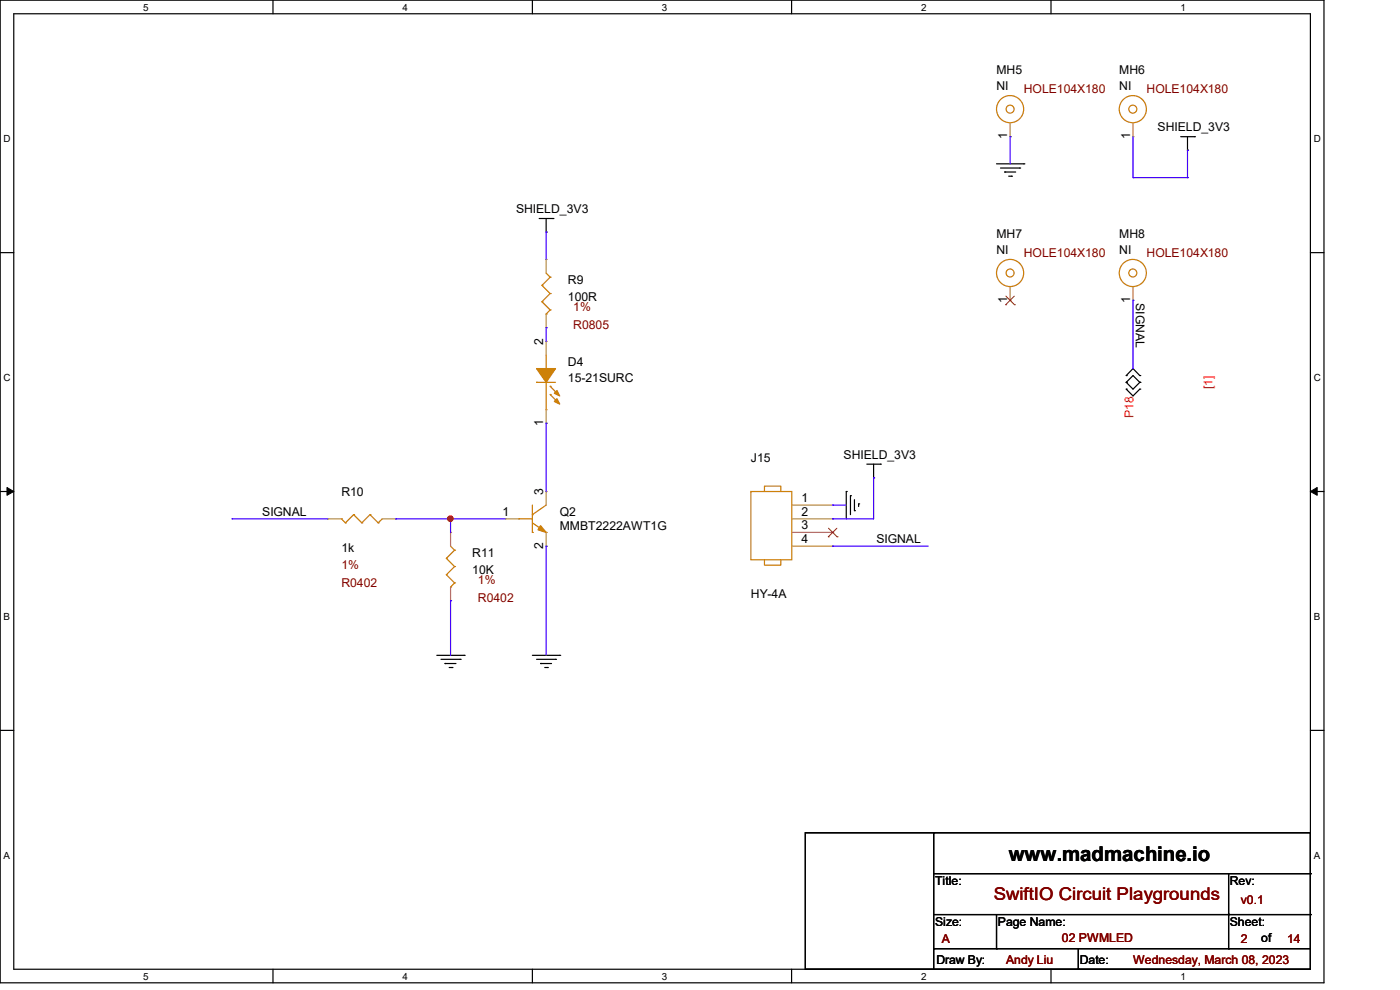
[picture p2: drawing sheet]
<svg xmlns="http://www.w3.org/2000/svg" width="297mm" height="210mm" viewBox="0 0 297 210" stroke-linecap="round" stroke-linejoin="round" font-family="sans-serif">
<path d="M0 0h280.9v208.5h-280.9zM2.9 2.9h275.1v202.7h-275.1z" fill="none" stroke="#000" stroke-width=".25"/>
<g fill="#fff">
<path d="M30.4 .3h1.1v2.4h-1.1z"/>
<path d="M30.4 205.9h1.1v2.3h-1.1z"/>
</g>
<path d="M57.9 0v2.9M57.9 205.6v2.9" fill="none" stroke="#000" stroke-width=".25"/>
<g fill="#fff">
<path d="M85.4 .3h1.1v2.4h-1.1z"/>
<path d="M85.4 205.9h1.1v2.3h-1.1z"/>
</g>
<path d="M112.9 0v2.9M112.9 205.6v2.9" fill="none" stroke="#000" stroke-width=".25"/>
<g fill="#fff">
<path d="M140.4 .3h1.2v2.4h-1.2z"/>
<path d="M140.4 205.9h1.2v2.3h-1.2z"/>
</g>
<path d="M167.9 0v2.9M167.9 205.6v2.9" fill="none" stroke="#000" stroke-width=".25"/>
<g fill="#fff">
<path d="M195.4 .3h1.2v2.4h-1.2z"/>
<path d="M195.4 205.9h1.2v2.3h-1.2z"/>
</g>
<path d="M223 0v2.9M223 205.6v2.9" fill="none" stroke="#000" stroke-width=".25"/>
<g fill="#fff">
<path d="M250.4 .3h1.2v2.4h-1.2z"/>
<path d="M250.4 205.9h1.2v2.3h-1.2z"/>
<path d="M.8 28.2h1.4v2.4h-1.4z"/>
<path d="M278.7 28.2h1.5v2.4h-1.5z"/>
<path d="M.8 78.9h1.4v2.3h-1.4z"/>
<path d="M278.7 78.9h1.5v2.3h-1.5z"/>
</g>
<path d="M0 53.6h2.9M278 53.6h2.9" fill="none" stroke="#000" stroke-width=".25"/>
<g fill="#fff">
<path d="M.8 129.6h1.3v2.3h-1.3z"/>
<path d="M278.7 129.6h1.4v2.3h-1.4z"/>
</g>
<path d="M0 104.3h2.9M278 104.3h2.9" fill="none" stroke="#000" stroke-width=".25"/>
<path d="M1.5 103.4l1.4 .9-1.4 .8zM278 104.3l1.4-.9v1.7z" fill="#000" stroke="#000" stroke-width=".21"/>
<g fill="#fff">
<path d="M.8 180.3h1.3v2.3h-1.3z"/>
<path d="M278.7 180.3h1.4v2.3h-1.4z"/>
</g>
<g fill="none" stroke="#000" stroke-width=".25">
<path d="M211.4 34.8h5.8M212.3 35.6h4M213.1 36.5h.1M213.1 36.5h2.4M214 37.4h.6M214.6 37.4h.1M216.3 35.6h.1M217.2 34.8h.1M250.5 29h2.9M251.9 31.9h.1M251.9 29v2.9M253.4 29h.1"/>
<path d="M114.4 46.4h2.9M115.9 49.2h.1M115.9 46.4v2.8M117.3 46.4h.1M238.9 79.7h.1M238.9 79.7l1.5-1.5 1.4 1.5M241.8 79.7h.1M183.9 98.5h2.9M185.3 98.5v2.9M186.8 98.5h.1M238.9 81.1h.1M238.9 82.5h.1"/>
<path d="M238.9 81.1l1.5-1.4 1.4 1.4M238.9 82.5l1.5 1.5 1.4-1.5M238.9 81.1l1.5 1.4 1.4-1.4M241.8 81.1h.1M241.8 82.5h.1M179.5 104.3h.1M179.5 104.3v5.8M180.4 105.2h.1M180.4 105.2v4M181.3 108.3h.1M181.3 106v2.3M182.2 106.9h.1"/>
<path d="M182.2 106.9v.5M185.3 101.4h.1M92.7 139h5.8M93.6 139.9h4M97.6 139.9h.1M98.5 139h.1M112.9 139h5.8M113.8 139.9h4.1M117.9 139.9h.1M118.7 139h.1M0 154.9h2.9M94.4 140.8h.1"/>
<path d="M94.4 140.8h2.3M95.3 141.6h.6M95.9 141.6h.1M114.7 140.8h.1M114.7 140.8h2.3M115.6 141.6h.5M116.1 141.6h.1M278 154.9h2.9M170.9 176.7h107.1v28.9h-107.1zM198.1 176.7h.1M198.1 176.7v28.9M198.1 194h79.9"/>
<path d="M198.1 185.3h79.9M211.4 194v7.3M260.6 194h.1M260.6 185.3v16M278 194h.1M278 185.3h.1M198.1 201.3h.1M198.1 201.3h79.9M211.4 201.3h.1M228.8 205.6h.1M228.8 201.3v4.3M260.6 201.3h.1"/>
</g>
<g fill="none" stroke="#cc8006" stroke-width=".25">
<path d="M115.9 58l.8 .8M116.7 58.8h.1M116.7 58.8l-1.7 1.7M115 60.5h.1M115 64h.1M115 60.5l1.7 1.8M115 64l1.7 1.7M115.9 66.6h.1M115.9 78.2h.1M115.9 75.3v2.9M116.7 62.3h.1M116.7 65.7h.1"/>
<path d="M116.7 62.3l-1.7 1.7M116.7 65.7l-.8 .9M113.8 81.1h.1M113.8 81.1h4.1M115.9 86.9h.1M115.9 81.1v5.8M116.7 82h.1M116.7 83.7h.1M116.7 82l1.7 1.7M116.7 83.7l1.7 1.7M72.4 110.1h.1M72.4 110.1l.9 .8"/>
<path d="M73.3 110.9h.1M75 109.2h.1M75 109.2l1.8 1.7M75 109.2l-1.7 1.7M76.8 110.9h.1M78.5 109.2h.1M78.5 109.2l1.7 1.7M78.5 109.2l-1.7 1.7M80.2 110.9h.1M81.1 110.1l-.9 .8M94.7 118.4h.1M94.7 118.4l1.7 1.8"/>
<path d="M95.6 115.9l.8 .8M96.4 116.7h.1M96.4 116.7l-1.7 1.7M110.1 110.1h.1M110.1 110.1h2.8M112.9 109.2h.1M112.9 112.9h.1M112.9 110.9l3 2M112.9 107.1v5.8M115.9 112.9h.1M115.9 107.1l-3 2.1M159.3 104.3h8.7v14.4h-8.7z"/>
<path d="M162.2 118.7v1.2h3.5v-1.2M162.2 104.3v-1.2h3.5v1.2M94.7 121.9h.1M94.7 121.9l1.7 1.8M95.6 124.5h.1M96.4 120.2h.1M96.4 123.7h.1M96.4 120.2l-1.7 1.7M96.4 123.7l-.8 .8"/>
<circle cx="214.3" cy="23.2" r="2.88"/>
<circle cx="214.3" cy="23.2" r=".85"/>
<circle cx="240.3" cy="23.2" r="2.88"/>
<circle cx="240.3" cy="23.2" r=".85"/>
<circle cx="214.3" cy="57.9" r="2.88"/>
<circle cx="214.3" cy="57.9" r=".85"/>
<circle cx="240.3" cy="57.9" r="2.88"/>
<circle cx="240.3" cy="57.9" r=".85"/>
</g>
<g fill="none" stroke="#a84" stroke-width=".25">
<path d="M214.3 29h.1M214.3 26.1v2.9M240.4 29h.1M240.4 26.1v2.9M115.9 55h.1M115.9 55v3M115.9 69.5h.1M115.9 72.4h.1M115.9 66.6v2.9M115.9 72.4v2.9M214.3 63.7h.1M214.3 60.8v2.9"/>
<path d="M240.4 63.7h.1M240.4 60.8v2.9M115.9 89.8h.1M115.9 86.9v2.9M69.5 110.1h.1M69.5 110.1h2.9M81.1 110.1h2.9M84 110.1h.1M95.6 112.9h.1M95.6 112.9v3M107.1 110.1h.1M107.1 110.1h3"/>
<path d="M115.9 104.3h.1M115.9 115.9h.1M115.9 104.3v2.8M115.9 112.9v3M168 110.1h8.7M168 107.1h8.7M168 112.9h8.7M168 115.9h8.7M176.7 107.1h.1M176.7 110.1h.1M176.7 112.9h.1M176.7 115.9h.1"/>
<path d="M95.6 127.4h.1M95.6 124.5v2.9"/>
</g>
<g fill="#cc8006" stroke="#cc8006" stroke-width=".25">
<path d="M114.7 111.5l1.2 1.4-1.8-.5z"/>
<path d="M113.8 78.2h4.1l-2 2.9z" fill-rule="evenodd"/>
<path d="M118.2 84.6l.5 1.1-1.1-.5z" fill-rule="evenodd"/>
<path d="M118.2 82.8l.5 1.2-1.1-.6z" fill-rule="evenodd"/>
</g>
<path d="M213.4 64.6h.1M213.4 62.8l1.8 1.8M215.2 62.8l-1.8 1.8M215.2 64.6h.1M175.7 113.9h.1M175.8 112.1l1.8 1.8M177.5 112.1l-1.8 1.8M177.6 113.9h.1" fill="none" stroke="#804000" stroke-width=".21"/>
<g fill="none" stroke="#4200ff" stroke-width=".25">
<path d="M214.3 29h.1M214.3 29v5.8M240.4 37.7h.1M240.4 29v8.7M240.4 37.7h11.5M251.9 37.7h.1M251.9 31.9h.1M251.9 31.9v5.8M115.9 49.2h.1M115.9 49.2v5.8M115.9 69.5h.1M115.9 69.5v2.9"/>
<path d="M240.4 63.7h.1M240.4 63.7v14.5M115.9 89.8h.1M115.9 89.8v14.5M49.2 110.1h.1M49.2 110.1h20.3M84 110.1h.1M84 110.1h23.1M95.6 110.1h.1M95.6 110.1v2.8M115.9 115.9h.1M115.9 115.9v23.1"/>
<path d="M176.7 107.1h.1M176.7 110.1h.1M176.7 115.9h.1M176.7 107.1h2.8M176.7 115.9h20.2M185.3 101.4h.1M185.3 101.4v8.7h-8.6M95.6 127.4h.1M95.6 127.4v11.6"/>
</g>
<circle cx="95.5" cy="110" r=".55" fill="#f00" stroke="#f00" stroke-width=".25"/>
<text font-size="4.3" x="214" y="182.7">www.madmachine.io</text>
<text font-size="3.7" fill="#800000" x="210.8" y="191">SwiftIO Circuit Playgrounds</text>
<g font-size="2.6">
<text x="211.4" y="15.7">MH5</text>
<text x="237.4" y="15.7">MH6</text>
<text x="211.4" y="19.1">NI</text>
<text x="237.4" y="19.1">NI</text>
<text x="213.7" y="29.5" transform="rotate(-90 213.7 29.5)">1</text>
<text x="239.7" y="29.5" transform="rotate(-90 239.7 29.5)">1</text>
<text x="245.6" y="27.9">SHIELD_3V3</text>
<text x="109.5" y="45.2">SHIELD_3V3</text>
<text x="211.4" y="50.4">MH7</text>
<text x="211.4" y="53.9">NI</text>
<text x="237.4" y="50.4">MH8</text>
<text x="237.4" y="53.9">NI</text>
<text x="120.5" y="60.3">R9</text>
<text x="120.5" y="63.8">100R</text>
<text x="213.7" y="64.3" transform="rotate(-90 213.7 64.3)">1</text>
<text x="239.7" y="64.3" transform="rotate(-90 239.7 64.3)">1</text>
<text x="241" y="64.3" transform="rotate(90 241 64.3)">SIGNAL</text>
<text x="115.2" y="73.3" transform="rotate(-90 115.2 73.3)">2</text>
<text x="120.5" y="77.6">D4</text>
<text x="120.5" y="81.1">15-21SURC</text>
<text x="115.2" y="90.4" transform="rotate(-90 115.2 90.4)">1</text>
<text x="159.3" y="97.9">J15</text>
<text x="179" y="97.3">SHIELD_3V3</text>
<text x="72.4" y="105.2">R10</text>
<text x="115.2" y="105.1" transform="rotate(-90 115.2 105.1)">3</text>
<text x="170" y="106.5">1</text>
<text x="55.6" y="109.5">SIGNAL</text>
<text x="106.6" y="109.4">1</text>
<text x="118.7" y="109.5">Q2</text>
<text x="118.7" y="112.4">MMBT2222AWT1G</text>
<text x="170" y="109.4">2</text>
<text x="170" y="112.3">3</text>
<text x="72.4" y="117">1k</text>
<text x="100.2" y="118.2">R11</text>
<text x="115.2" y="116.4" transform="rotate(-90 115.2 116.4)">2</text>
<text x="170" y="115.2">4</text>
<text x="185.9" y="115.3">SIGNAL</text>
<text x="100.2" y="121.7">10K</text>
<text x="159.3" y="126.9">HY-4A</text>
<text x="198.4" y="187.7">Title:</text>
<text x="260.9" y="187.7">Rev:</text>
<text x="198.4" y="196.3">Size:</text>
<text x="211.7" y="196.3">Page Name:</text>
<text x="260.9" y="196.3">Sheet:</text>
<text x="267.6" y="199.8">of</text>
<text x="198.7" y="204.5">Draw By:</text>
<text x="229.1" y="204.5">Date:</text>
</g>
<g font-size="2.6" fill="#800000">
<text x="217.2" y="19.7">HOLE104X180</text>
<text x="243.2" y="19.7">HOLE104X180</text>
<text x="217.2" y="54.5">HOLE104X180</text>
<text x="243.2" y="54.5">HOLE104X180</text>
<text x="121.6" y="66">1%</text>
<text x="121.6" y="69.8">R0805</text>
<text x="72.4" y="120.8">1%</text>
<text x="72.4" y="124.5">R0402</text>
<text x="101.4" y="124">1%</text>
<text x="101.4" y="127.7">R0402</text>
<text x="263.2" y="191.7">v0.1</text>
<text x="199.8" y="200.1">A</text>
<text x="225.3" y="199.8">02 PWMLED</text>
<text x="263.2" y="200.1">2</text>
<text x="273.1" y="200.1">14</text>
<text x="213.4" y="204.5">Andy Liu</text>
<text x="240.4" y="204.5">Wednesday, March 08, 2023</text>
</g>
<g font-size="2.6" fill="#f00">
<text x="257.3" y="82.5" transform="rotate(-90 257.3 82.5)">[1]</text>
<text x="240.5" y="88.6" transform="rotate(-90 240.5 88.6)">P18</text>
</g>
<g font-size="2.1">
<text x="30.4" y="2.2">5</text>
<text x="85.4" y="2.2">4</text>
<text x="140.4" y="2.2">3</text>
<text x="195.4" y="2.2">2</text>
<text x="250.4" y="2.2">1</text>
<text x=".8" y="30.1">D</text>
<text x="278.7" y="30.1">D</text>
<text x=".8" y="80.8">C</text>
<text x="278.7" y="80.8">C</text>
<text x=".8" y="131.5">B</text>
<text x="278.7" y="131.5">B</text>
<text x=".8" y="182.2">A</text>
<text x="278.7" y="182.2">A</text>
<text x="30.4" y="207.8">5</text>
<text x="85.4" y="207.8">4</text>
<text x="140.4" y="207.8">3</text>
<text x="195.4" y="207.8">2</text>
<text x="250.4" y="207.8">1</text>
</g>
</svg>
